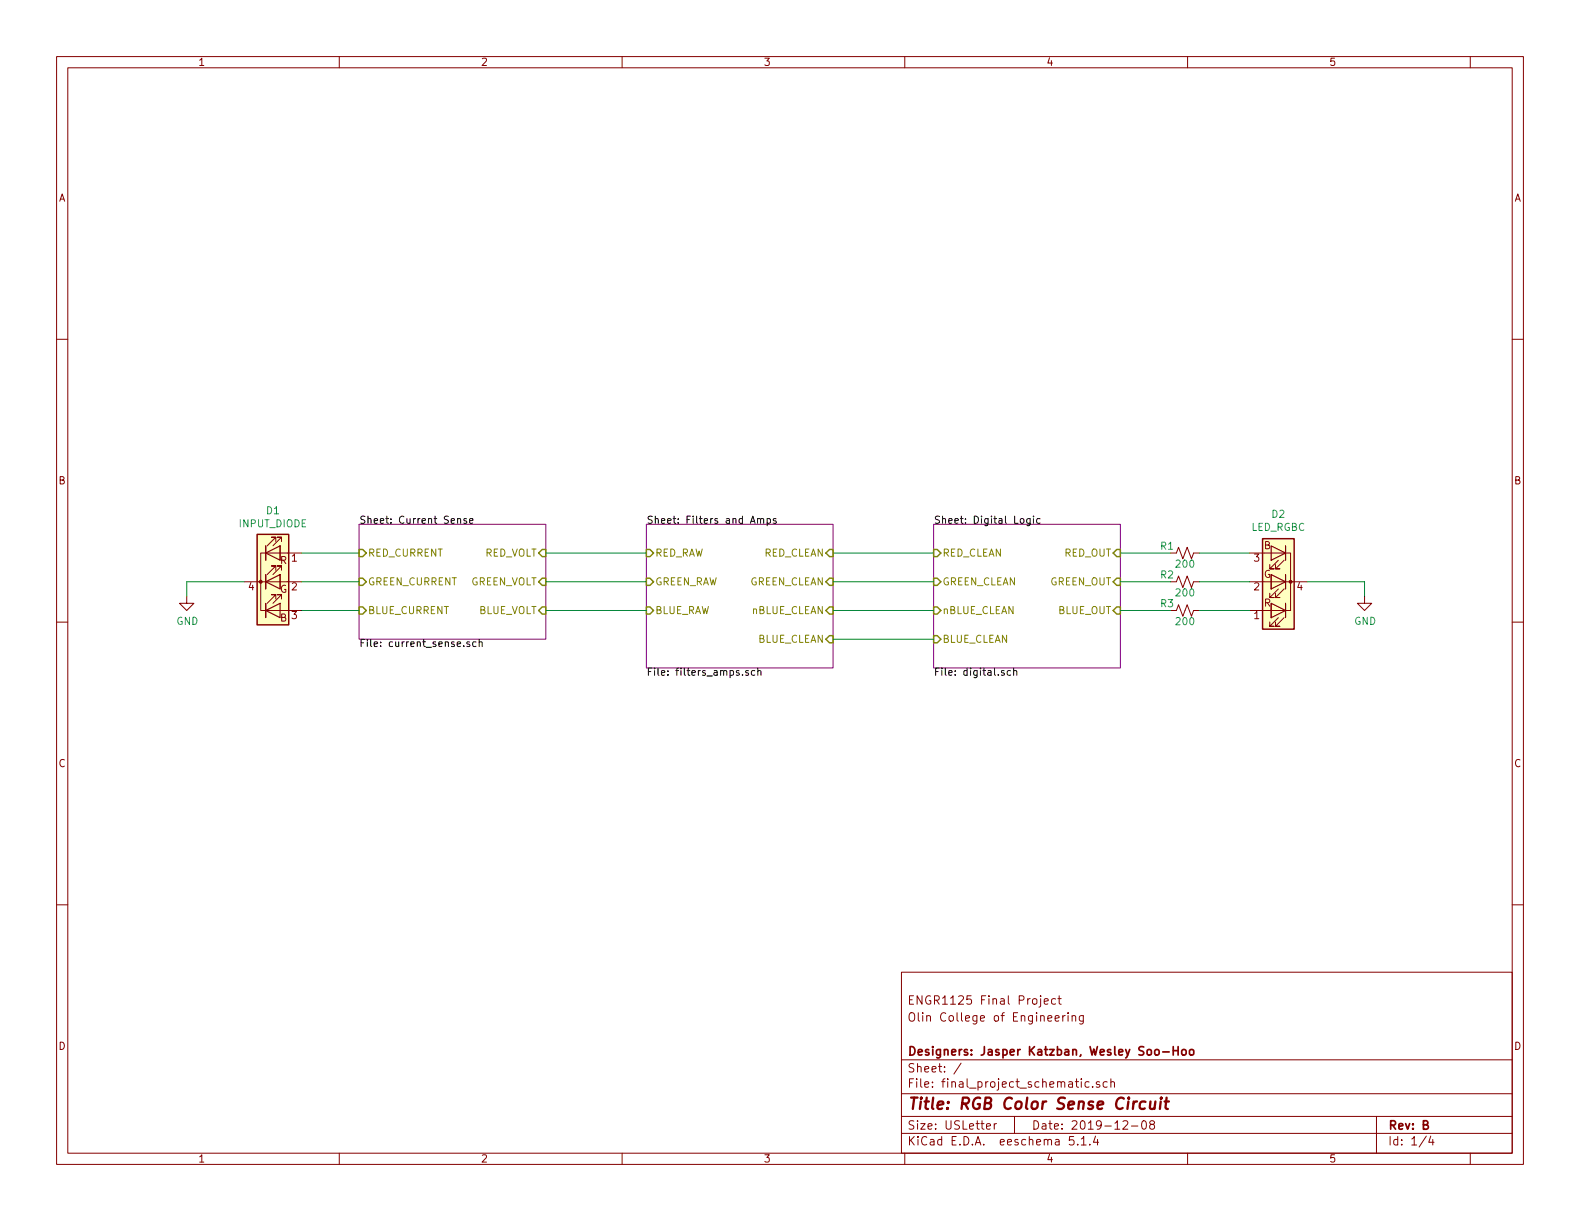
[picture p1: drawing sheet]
EESchema Schematic File Version 4
LIBS:final_project_schematic-cache
EELAYER 30 0
EELAYER END
$Descr USLetter 11000 8500
encoding utf-8
Sheet 1 4
Title "RGB Color Sense Circuit"
Date "2019-12-08"
Rev "B"
Comp "Designers: Jasper Katzban, Wesley Soo-Hoo"
Comment1 ""
Comment2 "Olin College of Engineering"
Comment3 "ENGR1125 Final Project"
Comment4 ""
$EndDescr
$Comp
L Device:LED_RGBC D1
U 1 1
P 1900 4050
F 0 "D1" H 1900 4547 50  0000 C CNN
F 1 "INPUT_DIODE" H 1900 4456 50  0000 C CNN
F 2 "" H 1900 4000 50  0001 C CNN
F 3 "~" H 1900 4000 50  0001 C CNN
	1    1900 4050
	1    0    0    -1  
$EndComp
$Comp
L power:GND #PWR01
U 1 1
P 1300 4150
F 0 "#PWR01" H 1300 3900 50  0001 C CNN
F 1 "GND" H 1305 3977 50  0000 C CNN
F 2 "" H 1300 4150 50  0001 C CNN
F 3 "" H 1300 4150 50  0001 C CNN
	1    1300 4150
	1    0    0    -1  
$EndComp
Wire Wire Line
	1300 4150 1300 4050
Wire Wire Line
	1300 4050 1700 4050
Wire Wire Line
	9500 4050 9100 4050
Wire Wire Line
	9500 4150 9500 4050
$Comp
L power:GND #PWR02
U 1 1
P 9500 4150
F 0 "#PWR02" H 9500 3900 50  0001 C CNN
F 1 "GND" H 9505 3977 50  0000 C CNN
F 2 "" H 9500 4150 50  0001 C CNN
F 3 "" H 9500 4150 50  0001 C CNN
	1    9500 4150
	1    0    0    -1  
$EndComp
Wire Wire Line
	8350 4250 8700 4250
$Comp
L Device:R_Small_US R3
U 1 1
P 8250 4250
F 0 "R3" V 8200 4125 50  0000 C CNN
F 1 "200" V 8325 4250 50  0000 C CNN
F 2 "" H 8250 4250 50  0001 C CNN
F 3 "~" H 8250 4250 50  0001 C CNN
	1    8250 4250
	0    1    1    0   
$EndComp
Wire Wire Line
	8350 4050 8700 4050
$Comp
L Device:R_Small_US R2
U 1 1
P 8250 4050
F 0 "R2" V 8200 3925 50  0000 C CNN
F 1 "200" V 8325 4050 50  0000 C CNN
F 2 "" H 8250 4050 50  0001 C CNN
F 3 "~" H 8250 4050 50  0001 C CNN
	1    8250 4050
	0    1    1    0   
$EndComp
Wire Wire Line
	8350 3850 8700 3850
$Comp
L Device:R_Small_US R1
U 1 1
P 8250 3850
F 0 "R1" V 8200 3725 50  0000 C CNN
F 1 "200" V 8325 3850 50  0000 C CNN
F 2 "" H 8250 3850 50  0001 C CNN
F 3 "~" H 8250 3850 50  0001 C CNN
	1    8250 3850
	0    1    1    0   
$EndComp
$Comp
L Device:LED_RGBC D2
U 1 1
P 8900 4050
F 0 "D2" H 8900 3583 50  0000 C CNN
F 1 "LED_RGBC" H 8900 3674 50  0000 C CNN
F 2 "" H 8900 4000 50  0001 C CNN
F 3 "~" H 8900 4000 50  0001 C CNN
	1    8900 4050
	-1   0    0    1   
$EndComp
$Sheet
S 2500 3650 1300 800 
U 5E46A20A
F0 "Current Sense" 50
F1 "current_sense.sch" 50
F2 "RED_CURRENT" I L 2500 3850 50 
F3 "RED_VOLT" I R 3800 3850 50 
F4 "GREEN_CURRENT" I L 2500 4050 50 
F5 "GREEN_VOLT" I R 3800 4050 50 
F6 "BLUE_CURRENT" I L 2500 4250 50 
F7 "BLUE_VOLT" I R 3800 4250 50 
$EndSheet
Wire Wire Line
	2500 3850 2100 3850
Wire Wire Line
	2100 4050 2500 4050
Wire Wire Line
	2100 4250 2500 4250
Wire Wire Line
	3800 3850 4500 3850
Wire Wire Line
	3800 4050 4500 4050
Wire Wire Line
	3800 4250 4500 4250
Wire Wire Line
	7800 4250 8150 4250
Wire Wire Line
	7800 4050 8150 4050
Wire Wire Line
	7800 3850 8150 3850
$Sheet
S 4500 3650 1300 1000
U 5E40D9B5
F0 "Filters and Amps" 50
F1 "filters_amps.sch" 50
F2 "RED_RAW" I L 4500 3850 50 
F3 "GREEN_RAW" I L 4500 4050 50 
F4 "BLUE_RAW" I L 4500 4250 50 
F5 "RED_CLEAN" I R 5800 3850 50 
F6 "GREEN_CLEAN" I R 5800 4050 50 
F7 "BLUE_CLEAN" I R 5800 4450 50 
F8 "nBLUE_CLEAN" I R 5800 4250 50 
$EndSheet
Wire Wire Line
	5800 3850 6500 3850
Wire Wire Line
	5800 4450 6500 4450
Wire Wire Line
	5800 4250 6500 4250
Wire Wire Line
	5800 4050 6500 4050
$Sheet
S 6500 3650 1300 1000
U 5E4B412B
F0 "Digital Logic" 50
F1 "digital.sch" 50
F2 "RED_CLEAN" I L 6500 3850 50 
F3 "GREEN_CLEAN" I L 6500 4050 50 
F4 "nBLUE_CLEAN" I L 6500 4250 50 
F5 "BLUE_CLEAN" I L 6500 4450 50 
F6 "RED_OUT" I R 7800 3850 50 
F7 "GREEN_OUT" I R 7800 4050 50 
F8 "BLUE_OUT" I R 7800 4250 50 
$EndSheet
$EndSCHEMATC
